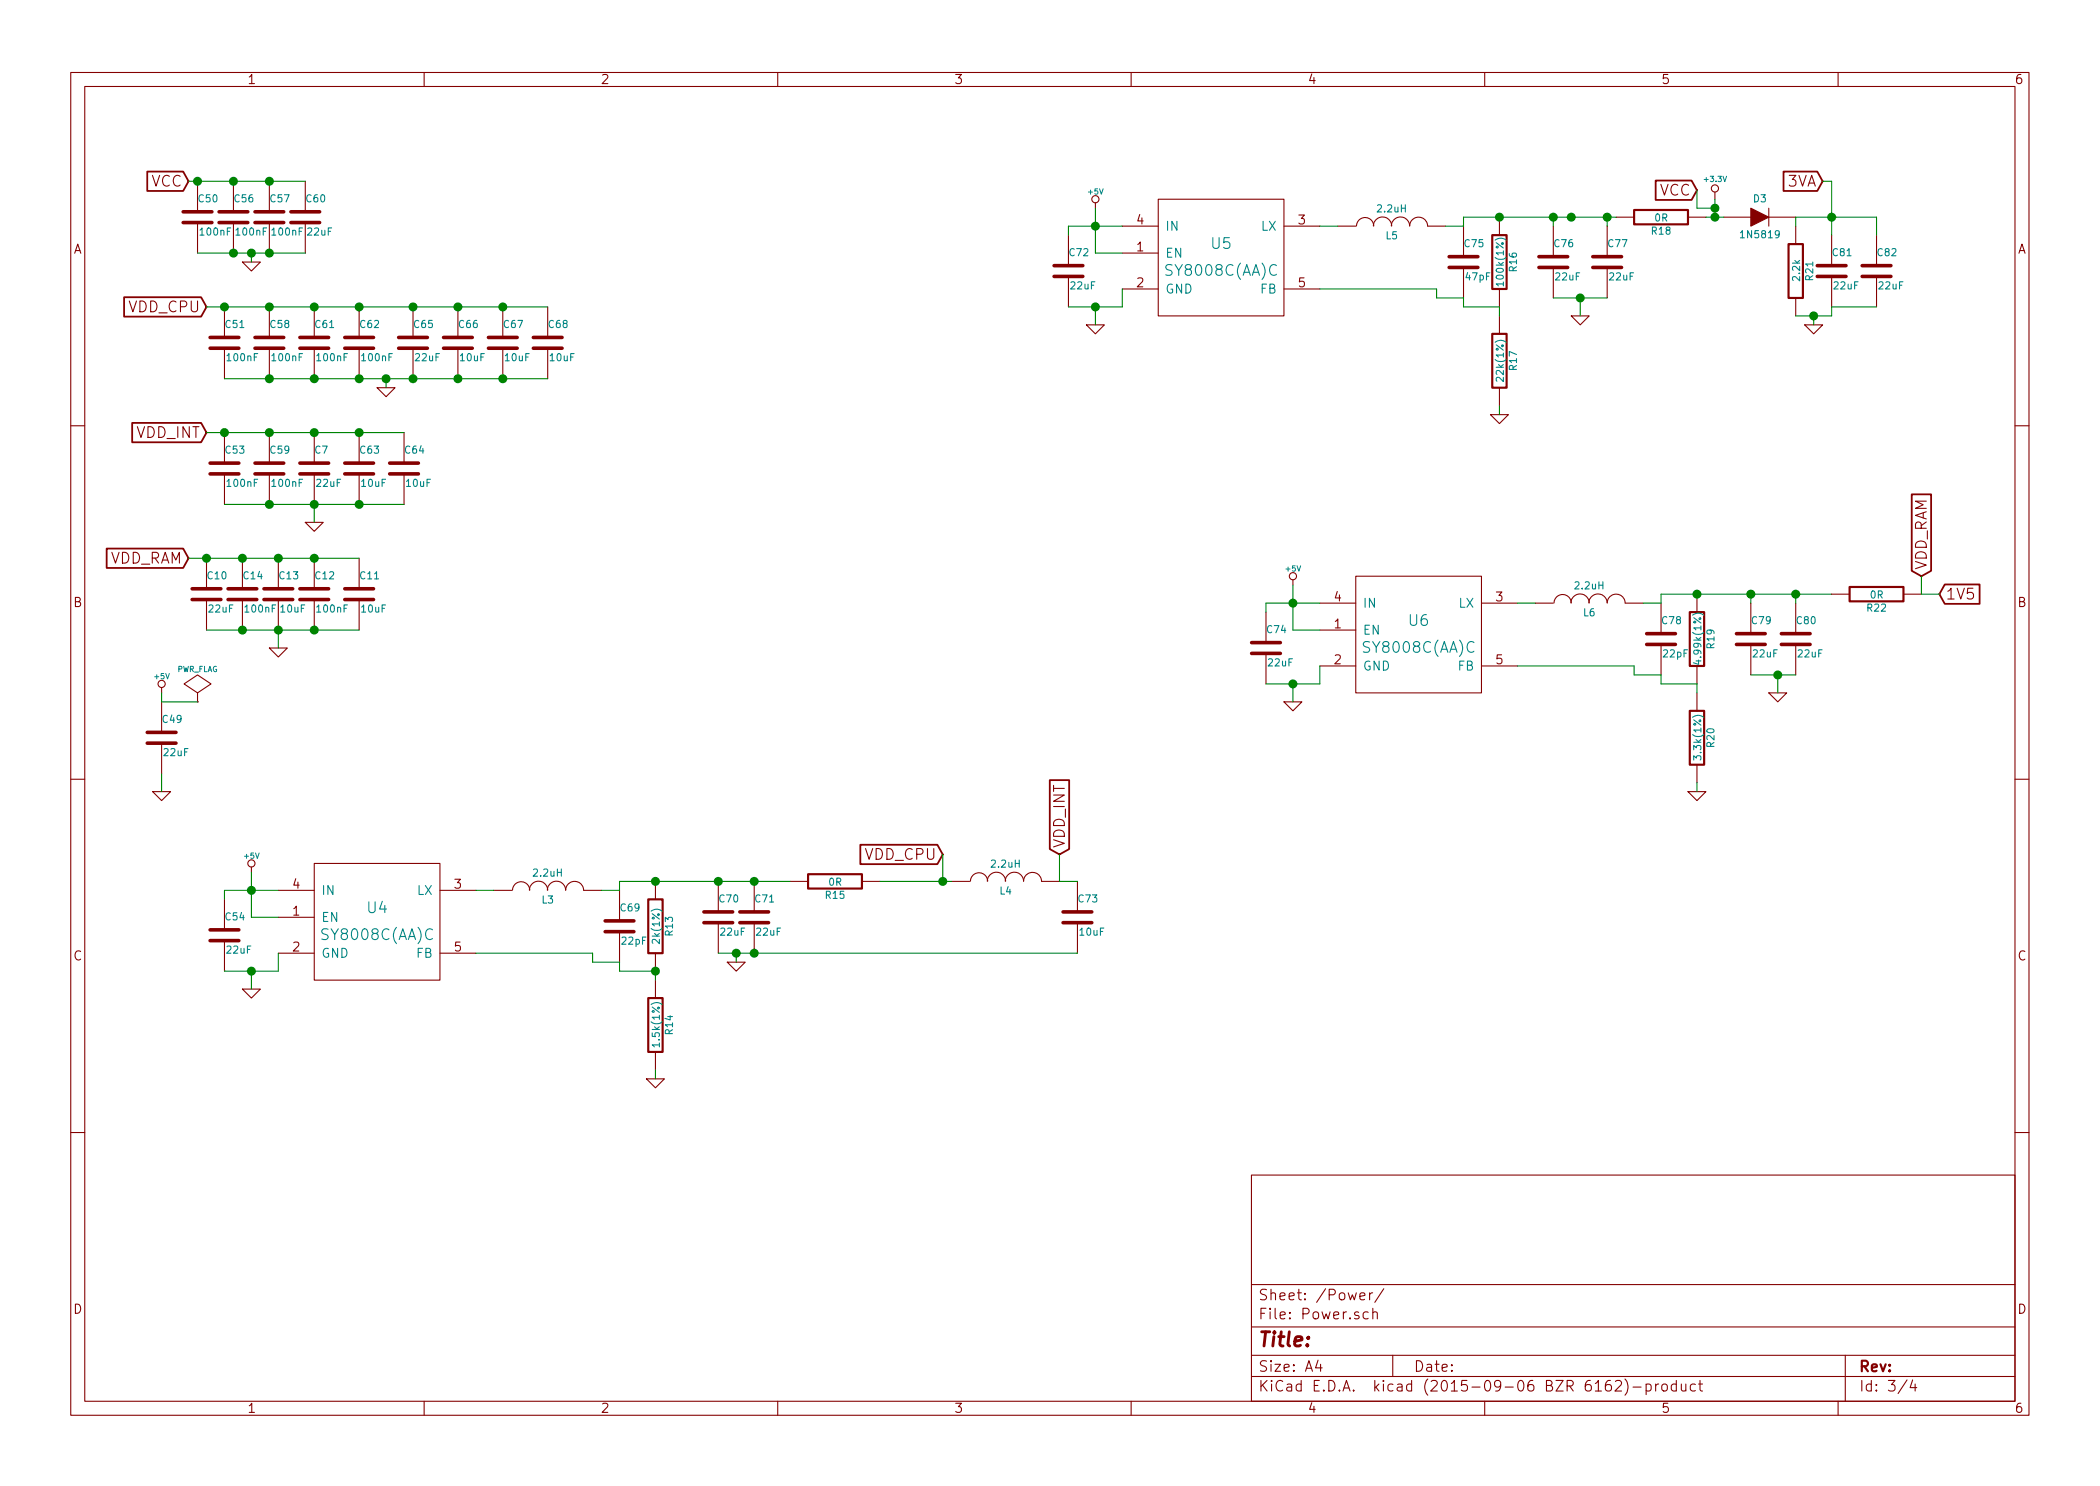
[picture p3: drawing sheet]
EESchema Schematic File Version 2
LIBS:mailbox-rescue
LIBS:power
LIBS:device
LIBS:transistors
LIBS:conn
LIBS:linear
LIBS:regul
LIBS:74xx
LIBS:cmos4000
LIBS:adc-dac
LIBS:memory
LIBS:xilinx
LIBS:special
LIBS:microcontrollers
LIBS:dsp
LIBS:microchip
LIBS:analog_switches
LIBS:motorola
LIBS:texas
LIBS:intel
LIBS:audio
LIBS:interface
LIBS:digital-audio
LIBS:philips
LIBS:display
LIBS:cypress
LIBS:siliconi
LIBS:opto
LIBS:atmel
LIBS:contrib
LIBS:valves
LIBS:a13
LIBS:ddr3_ram
LIBS:calculator
LIBS:opendous
LIBS:sy8008c(aa)c
LIBS:calculator-cache
LIBS:lan9500a
LIBS:crystal_smd2
LIBS:mailbox-cache
EELAYER 25 0
EELAYER END
$Descr A4 11693 8268
encoding utf-8
Sheet 3 4
Title ""
Date ""
Rev ""
Comp ""
Comment1 ""
Comment2 ""
Comment3 ""
Comment4 ""
$EndDescr
Text GLabel 1050 1000 0    60   Input ~ 0
VCC
$Comp
L C C50
U 1 1
P 1100 1200
F 0 "C50" H 1100 1300 40  0000 L CNN
F 1 "100nF" H 1106 1115 40  0000 L CNN
F 2 "smd:SM0603" H 1138 1050 30  0001 C CNN
F 3 "" H 1100 1200 60  0000 C CNN
	1    1100 1200
	1    0    0    -1  
$EndComp
$Comp
L C C56
U 1 1
P 1300 1200
F 0 "C56" H 1300 1300 40  0000 L CNN
F 1 "100nF" H 1306 1115 40  0000 L CNN
F 2 "smd:SM0603" H 1338 1050 30  0001 C CNN
F 3 "" H 1300 1200 60  0000 C CNN
	1    1300 1200
	1    0    0    -1  
$EndComp
$Comp
L C C57
U 1 1
P 1500 1200
F 0 "C57" H 1500 1300 40  0000 L CNN
F 1 "100nF" H 1506 1115 40  0000 L CNN
F 2 "smd:SM0603" H 1538 1050 30  0001 C CNN
F 3 "" H 1500 1200 60  0000 C CNN
	1    1500 1200
	1    0    0    -1  
$EndComp
$Comp
L C C60
U 1 1
P 1700 1200
F 0 "C60" H 1700 1300 40  0000 L CNN
F 1 "22uF" H 1706 1115 40  0000 L CNN
F 2 "smd:SM0603" H 1738 1050 30  0001 C CNN
F 3 "" H 1700 1200 60  0000 C CNN
	1    1700 1200
	1    0    0    -1  
$EndComp
$Comp
L GND #PWR040
U 1 1
P 1400 1450
F 0 "#PWR040" H 1400 1450 30  0001 C CNN
F 1 "GND" H 1400 1380 30  0001 C CNN
F 2 "" H 1400 1450 60  0000 C CNN
F 3 "" H 1400 1450 60  0000 C CNN
	1    1400 1450
	1    0    0    -1  
$EndComp
Text GLabel 1150 1700 0    60   Input ~ 0
VDD_CPU
$Comp
L C C51
U 1 1
P 1250 1900
F 0 "C51" H 1250 2000 40  0000 L CNN
F 1 "100nF" H 1256 1815 40  0000 L CNN
F 2 "smd:SM0603" H 1288 1750 30  0001 C CNN
F 3 "" H 1250 1900 60  0000 C CNN
	1    1250 1900
	1    0    0    -1  
$EndComp
$Comp
L C C58
U 1 1
P 1500 1900
F 0 "C58" H 1500 2000 40  0000 L CNN
F 1 "100nF" H 1506 1815 40  0000 L CNN
F 2 "smd:SM0603" H 1538 1750 30  0001 C CNN
F 3 "" H 1500 1900 60  0000 C CNN
	1    1500 1900
	1    0    0    -1  
$EndComp
$Comp
L C C61
U 1 1
P 1750 1900
F 0 "C61" H 1750 2000 40  0000 L CNN
F 1 "100nF" H 1756 1815 40  0000 L CNN
F 2 "smd:SM0603" H 1788 1750 30  0001 C CNN
F 3 "" H 1750 1900 60  0000 C CNN
	1    1750 1900
	1    0    0    -1  
$EndComp
$Comp
L C C62
U 1 1
P 2000 1900
F 0 "C62" H 2000 2000 40  0000 L CNN
F 1 "100nF" H 2006 1815 40  0000 L CNN
F 2 "smd:SM0603" H 2038 1750 30  0001 C CNN
F 3 "" H 2000 1900 60  0000 C CNN
	1    2000 1900
	1    0    0    -1  
$EndComp
$Comp
L C C65
U 1 1
P 2300 1900
F 0 "C65" H 2300 2000 40  0000 L CNN
F 1 "22uF" H 2306 1815 40  0000 L CNN
F 2 "smd:SM0603" H 2338 1750 30  0001 C CNN
F 3 "" H 2300 1900 60  0000 C CNN
	1    2300 1900
	1    0    0    -1  
$EndComp
$Comp
L C C66
U 1 1
P 2550 1900
F 0 "C66" H 2550 2000 40  0000 L CNN
F 1 "10uF" H 2556 1815 40  0000 L CNN
F 2 "smd:SM0603" H 2588 1750 30  0001 C CNN
F 3 "" H 2550 1900 60  0000 C CNN
	1    2550 1900
	1    0    0    -1  
$EndComp
$Comp
L C C67
U 1 1
P 2800 1900
F 0 "C67" H 2800 2000 40  0000 L CNN
F 1 "10uF" H 2806 1815 40  0000 L CNN
F 2 "smd:SM0603" H 2838 1750 30  0001 C CNN
F 3 "" H 2800 1900 60  0000 C CNN
	1    2800 1900
	1    0    0    -1  
$EndComp
$Comp
L C C68
U 1 1
P 3050 1900
F 0 "C68" H 3050 2000 40  0000 L CNN
F 1 "10uF" H 3056 1815 40  0000 L CNN
F 2 "smd:SM0603" H 3088 1750 30  0001 C CNN
F 3 "" H 3050 1900 60  0000 C CNN
	1    3050 1900
	1    0    0    -1  
$EndComp
$Comp
L GND #PWR041
U 1 1
P 2150 2150
F 0 "#PWR041" H 2150 2150 30  0001 C CNN
F 1 "GND" H 2150 2080 30  0001 C CNN
F 2 "" H 2150 2150 60  0000 C CNN
F 3 "" H 2150 2150 60  0000 C CNN
	1    2150 2150
	1    0    0    -1  
$EndComp
Text GLabel 1150 2400 0    60   Input ~ 0
VDD_INT
$Comp
L C C53
U 1 1
P 1250 2600
F 0 "C53" H 1250 2700 40  0000 L CNN
F 1 "100nF" H 1256 2515 40  0000 L CNN
F 2 "smd:SM0603" H 1288 2450 30  0001 C CNN
F 3 "" H 1250 2600 60  0000 C CNN
	1    1250 2600
	1    0    0    -1  
$EndComp
$Comp
L C C59
U 1 1
P 1500 2600
F 0 "C59" H 1500 2700 40  0000 L CNN
F 1 "100nF" H 1506 2515 40  0000 L CNN
F 2 "smd:SM0603" H 1538 2450 30  0001 C CNN
F 3 "" H 1500 2600 60  0000 C CNN
	1    1500 2600
	1    0    0    -1  
$EndComp
$Comp
L C C7
U 1 1
P 1750 2600
F 0 "C7" H 1750 2700 40  0000 L CNN
F 1 "22uF" H 1756 2515 40  0000 L CNN
F 2 "QFN56:C0603_DWS" H 1788 2450 30  0001 C CNN
F 3 "" H 1750 2600 60  0000 C CNN
	1    1750 2600
	1    0    0    -1  
$EndComp
$Comp
L C C63
U 1 1
P 2000 2600
F 0 "C63" H 2000 2700 40  0000 L CNN
F 1 "10uF" H 2006 2515 40  0000 L CNN
F 2 "smd:SM0603" H 2038 2450 30  0001 C CNN
F 3 "" H 2000 2600 60  0000 C CNN
	1    2000 2600
	1    0    0    -1  
$EndComp
$Comp
L C C64
U 1 1
P 2250 2600
F 0 "C64" H 2250 2700 40  0000 L CNN
F 1 "10uF" H 2256 2515 40  0000 L CNN
F 2 "smd:SM0603" H 2288 2450 30  0001 C CNN
F 3 "" H 2250 2600 60  0000 C CNN
	1    2250 2600
	1    0    0    -1  
$EndComp
$Comp
L GND #PWR042
U 1 1
P 1750 2900
F 0 "#PWR042" H 1750 2900 30  0001 C CNN
F 1 "GND" H 1750 2830 30  0001 C CNN
F 2 "" H 1750 2900 60  0000 C CNN
F 3 "" H 1750 2900 60  0000 C CNN
	1    1750 2900
	1    0    0    -1  
$EndComp
Text GLabel 1050 3100 0    60   Input ~ 0
VDD_RAM
$Comp
L C C10
U 1 1
P 1150 3300
F 0 "C10" H 1150 3400 40  0000 L CNN
F 1 "22uF" H 1156 3215 40  0000 L CNN
F 2 "QFN56:C0603_DWS" H 1188 3150 30  0001 C CNN
F 3 "" H 1150 3300 60  0000 C CNN
	1    1150 3300
	1    0    0    -1  
$EndComp
$Comp
L C C14
U 1 1
P 1350 3300
F 0 "C14" H 1350 3400 40  0000 L CNN
F 1 "100nF" H 1356 3215 40  0000 L CNN
F 2 "QFN56:C0603_DWS" H 1388 3150 30  0001 C CNN
F 3 "" H 1350 3300 60  0000 C CNN
	1    1350 3300
	1    0    0    -1  
$EndComp
$Comp
L C C13
U 1 1
P 1550 3300
F 0 "C13" H 1550 3400 40  0000 L CNN
F 1 "10uF" H 1556 3215 40  0000 L CNN
F 2 "QFN56:C0603_DWS" H 1588 3150 30  0001 C CNN
F 3 "" H 1550 3300 60  0000 C CNN
	1    1550 3300
	1    0    0    -1  
$EndComp
$Comp
L C C12
U 1 1
P 1750 3300
F 0 "C12" H 1750 3400 40  0000 L CNN
F 1 "100nF" H 1756 3215 40  0000 L CNN
F 2 "QFN56:C0603_DWS" H 1788 3150 30  0001 C CNN
F 3 "" H 1750 3300 60  0000 C CNN
	1    1750 3300
	1    0    0    -1  
$EndComp
$Comp
L C C11
U 1 1
P 2000 3300
F 0 "C11" H 2000 3400 40  0000 L CNN
F 1 "10uF" H 2006 3215 40  0000 L CNN
F 2 "QFN56:C0603_DWS" H 2038 3150 30  0001 C CNN
F 3 "" H 2000 3300 60  0000 C CNN
	1    2000 3300
	1    0    0    -1  
$EndComp
$Comp
L GND #PWR043
U 1 1
P 1550 3600
F 0 "#PWR043" H 1550 3600 30  0001 C CNN
F 1 "GND" H 1550 3530 30  0001 C CNN
F 2 "" H 1550 3600 60  0000 C CNN
F 3 "" H 1550 3600 60  0000 C CNN
	1    1550 3600
	1    0    0    -1  
$EndComp
$Comp
L +5V #PWR044
U 1 1
P 900 3850
F 0 "#PWR044" H 900 3940 20  0001 C CNN
F 1 "+5V" H 900 3940 30  0000 C CNN
F 2 "" H 900 3850 60  0000 C CNN
F 3 "" H 900 3850 60  0000 C CNN
	1    900  3850
	1    0    0    -1  
$EndComp
$Comp
L C C49
U 1 1
P 900 4100
F 0 "C49" H 900 4200 40  0000 L CNN
F 1 "22uF" H 906 4015 40  0000 L CNN
F 2 "smd:SM0603" H 938 3950 30  0001 C CNN
F 3 "" H 900 4100 60  0000 C CNN
	1    900  4100
	1    0    0    -1  
$EndComp
$Comp
L GND #PWR045
U 1 1
P 900 4400
F 0 "#PWR045" H 900 4400 30  0001 C CNN
F 1 "GND" H 900 4330 30  0001 C CNN
F 2 "" H 900 4400 60  0000 C CNN
F 3 "" H 900 4400 60  0000 C CNN
	1    900  4400
	1    0    0    -1  
$EndComp
$Comp
L SY8008C(AA)C U4
U 1 1
P 2100 5200
F 0 "U4" H 2100 5350 60  0000 C CNN
F 1 "SY8008C(AA)C" H 2100 5200 60  0000 C CNN
F 2 "QFN56:SOT23-5" H 2100 5200 60  0001 C CNN
F 3 "" H 2100 5200 60  0000 C CNN
	1    2100 5200
	1    0    0    -1  
$EndComp
$Comp
L +5V #PWR046
U 1 1
P 1400 4850
F 0 "#PWR046" H 1400 4940 20  0001 C CNN
F 1 "+5V" H 1400 4940 30  0000 C CNN
F 2 "" H 1400 4850 60  0000 C CNN
F 3 "" H 1400 4850 60  0000 C CNN
	1    1400 4850
	1    0    0    -1  
$EndComp
$Comp
L C C54
U 1 1
P 1250 5200
F 0 "C54" H 1250 5300 40  0000 L CNN
F 1 "22uF" H 1256 5115 40  0000 L CNN
F 2 "smd:SM0603" H 1288 5050 30  0001 C CNN
F 3 "" H 1250 5200 60  0000 C CNN
	1    1250 5200
	1    0    0    -1  
$EndComp
$Comp
L GND #PWR047
U 1 1
P 1400 5500
F 0 "#PWR047" H 1400 5500 30  0001 C CNN
F 1 "GND" H 1400 5430 30  0001 C CNN
F 2 "" H 1400 5500 60  0000 C CNN
F 3 "" H 1400 5500 60  0000 C CNN
	1    1400 5500
	1    0    0    -1  
$EndComp
$Comp
L INDUCTOR L3
U 1 1
P 3050 4950
F 0 "L3" V 3000 4950 40  0000 C CNN
F 1 "2.2uH" V 3150 4950 40  0000 C CNN
F 2 "QFN56:CD32" H 3050 4950 60  0001 C CNN
F 3 "" H 3050 4950 60  0000 C CNN
	1    3050 4950
	0    -1   -1   0   
$EndComp
$Comp
L C C69
U 1 1
P 3450 5150
F 0 "C69" H 3450 5250 40  0000 L CNN
F 1 "22pF" H 3456 5065 40  0000 L CNN
F 2 "smd:SM0603" H 3488 5000 30  0001 C CNN
F 3 "" H 3450 5150 60  0000 C CNN
	1    3450 5150
	1    0    0    -1  
$EndComp
$Comp
L R R13
U 1 1
P 3650 5150
F 0 "R13" V 3730 5150 40  0000 C CNN
F 1 "2k(1%)" V 3657 5151 40  0000 C CNN
F 2 "smd:SM0603" V 3580 5150 30  0001 C CNN
F 3 "" H 3650 5150 30  0000 C CNN
	1    3650 5150
	1    0    0    -1  
$EndComp
$Comp
L R R14
U 1 1
P 3650 5700
F 0 "R14" V 3730 5700 40  0000 C CNN
F 1 "1.5k(1%)" V 3657 5701 40  0000 C CNN
F 2 "smd:SM0603" V 3580 5700 30  0001 C CNN
F 3 "" H 3650 5700 30  0000 C CNN
	1    3650 5700
	1    0    0    -1  
$EndComp
$Comp
L GND #PWR048
U 1 1
P 3650 6000
F 0 "#PWR048" H 3650 6000 30  0001 C CNN
F 1 "GND" H 3650 5930 30  0001 C CNN
F 2 "" H 3650 6000 60  0000 C CNN
F 3 "" H 3650 6000 60  0000 C CNN
	1    3650 6000
	1    0    0    -1  
$EndComp
$Comp
L C C70
U 1 1
P 4000 5100
F 0 "C70" H 4000 5200 40  0000 L CNN
F 1 "22uF" H 4006 5015 40  0000 L CNN
F 2 "smd:SM0603" H 4038 4950 30  0001 C CNN
F 3 "" H 4000 5100 60  0000 C CNN
	1    4000 5100
	1    0    0    -1  
$EndComp
$Comp
L C C71
U 1 1
P 4200 5100
F 0 "C71" H 4200 5200 40  0000 L CNN
F 1 "22uF" H 4206 5015 40  0000 L CNN
F 2 "smd:SM0603" H 4238 4950 30  0001 C CNN
F 3 "" H 4200 5100 60  0000 C CNN
	1    4200 5100
	1    0    0    -1  
$EndComp
$Comp
L GND #PWR049
U 1 1
P 4100 5350
F 0 "#PWR049" H 4100 5350 30  0001 C CNN
F 1 "GND" H 4100 5280 30  0001 C CNN
F 2 "" H 4100 5350 60  0000 C CNN
F 3 "" H 4100 5350 60  0000 C CNN
	1    4100 5350
	1    0    0    -1  
$EndComp
Text GLabel 5250 4750 0    60   Input ~ 0
VDD_CPU
$Comp
L INDUCTOR L4
U 1 1
P 5600 4900
F 0 "L4" V 5550 4900 40  0000 C CNN
F 1 "2.2uH" V 5700 4900 40  0000 C CNN
F 2 "QFN56:CD32" H 5600 4900 60  0001 C CNN
F 3 "" H 5600 4900 60  0000 C CNN
	1    5600 4900
	0    -1   -1   0   
$EndComp
Text GLabel 5900 4750 1    60   Input ~ 0
VDD_INT
$Comp
L C C73
U 1 1
P 6000 5100
F 0 "C73" H 6000 5200 40  0000 L CNN
F 1 "10uF" H 6006 5015 40  0000 L CNN
F 2 "smd:SM0603" H 6038 4950 30  0001 C CNN
F 3 "" H 6000 5100 60  0000 C CNN
	1    6000 5100
	1    0    0    -1  
$EndComp
$Comp
L SY8008C(AA)C U5
U 1 1
P 6800 1500
F 0 "U5" H 6800 1650 60  0000 C CNN
F 1 "SY8008C(AA)C" H 6800 1500 60  0000 C CNN
F 2 "QFN56:SOT23-5" H 6800 1500 60  0001 C CNN
F 3 "" H 6800 1500 60  0000 C CNN
	1    6800 1500
	1    0    0    -1  
$EndComp
$Comp
L +5V #PWR050
U 1 1
P 6100 1150
F 0 "#PWR050" H 6100 1240 20  0001 C CNN
F 1 "+5V" H 6100 1240 30  0000 C CNN
F 2 "" H 6100 1150 60  0000 C CNN
F 3 "" H 6100 1150 60  0000 C CNN
	1    6100 1150
	1    0    0    -1  
$EndComp
$Comp
L C C72
U 1 1
P 5950 1500
F 0 "C72" H 5950 1600 40  0000 L CNN
F 1 "22uF" H 5956 1415 40  0000 L CNN
F 2 "smd:SM0603" H 5988 1350 30  0001 C CNN
F 3 "" H 5950 1500 60  0000 C CNN
	1    5950 1500
	1    0    0    -1  
$EndComp
$Comp
L GND #PWR051
U 1 1
P 6100 1800
F 0 "#PWR051" H 6100 1800 30  0001 C CNN
F 1 "GND" H 6100 1730 30  0001 C CNN
F 2 "" H 6100 1800 60  0000 C CNN
F 3 "" H 6100 1800 60  0000 C CNN
	1    6100 1800
	1    0    0    -1  
$EndComp
$Comp
L INDUCTOR L5
U 1 1
P 7750 1250
F 0 "L5" V 7700 1250 40  0000 C CNN
F 1 "2.2uH" V 7850 1250 40  0000 C CNN
F 2 "QFN56:CD32" H 7750 1250 60  0001 C CNN
F 3 "" H 7750 1250 60  0000 C CNN
	1    7750 1250
	0    -1   -1   0   
$EndComp
$Comp
L C C75
U 1 1
P 8150 1450
F 0 "C75" H 8150 1550 40  0000 L CNN
F 1 "47pF" H 8156 1365 40  0000 L CNN
F 2 "smd:SM0603" H 8188 1300 30  0001 C CNN
F 3 "" H 8150 1450 60  0000 C CNN
	1    8150 1450
	1    0    0    -1  
$EndComp
$Comp
L R R16
U 1 1
P 8350 1450
F 0 "R16" V 8430 1450 40  0000 C CNN
F 1 "100k(1%)" V 8357 1451 40  0000 C CNN
F 2 "smd:SM0603" V 8280 1450 30  0001 C CNN
F 3 "" H 8350 1450 30  0000 C CNN
	1    8350 1450
	1    0    0    -1  
$EndComp
$Comp
L R R17
U 1 1
P 8350 2000
F 0 "R17" V 8430 2000 40  0000 C CNN
F 1 "22k(1%)" V 8357 2001 40  0000 C CNN
F 2 "smd:SM0603" V 8280 2000 30  0001 C CNN
F 3 "" H 8350 2000 30  0000 C CNN
	1    8350 2000
	1    0    0    -1  
$EndComp
$Comp
L GND #PWR052
U 1 1
P 8350 2300
F 0 "#PWR052" H 8350 2300 30  0001 C CNN
F 1 "GND" H 8350 2230 30  0001 C CNN
F 2 "" H 8350 2300 60  0000 C CNN
F 3 "" H 8350 2300 60  0000 C CNN
	1    8350 2300
	1    0    0    -1  
$EndComp
$Comp
L SY8008C(AA)C U6
U 1 1
P 7900 3600
F 0 "U6" H 7900 3750 60  0000 C CNN
F 1 "SY8008C(AA)C" H 7900 3600 60  0000 C CNN
F 2 "QFN56:SOT23-5" H 7900 3600 60  0001 C CNN
F 3 "" H 7900 3600 60  0000 C CNN
	1    7900 3600
	1    0    0    -1  
$EndComp
$Comp
L +5V #PWR053
U 1 1
P 7200 3250
F 0 "#PWR053" H 7200 3340 20  0001 C CNN
F 1 "+5V" H 7200 3340 30  0000 C CNN
F 2 "" H 7200 3250 60  0000 C CNN
F 3 "" H 7200 3250 60  0000 C CNN
	1    7200 3250
	1    0    0    -1  
$EndComp
$Comp
L C C74
U 1 1
P 7050 3600
F 0 "C74" H 7050 3700 40  0000 L CNN
F 1 "22uF" H 7056 3515 40  0000 L CNN
F 2 "smd:SM0603" H 7088 3450 30  0001 C CNN
F 3 "" H 7050 3600 60  0000 C CNN
	1    7050 3600
	1    0    0    -1  
$EndComp
$Comp
L GND #PWR054
U 1 1
P 7200 3900
F 0 "#PWR054" H 7200 3900 30  0001 C CNN
F 1 "GND" H 7200 3830 30  0001 C CNN
F 2 "" H 7200 3900 60  0000 C CNN
F 3 "" H 7200 3900 60  0000 C CNN
	1    7200 3900
	1    0    0    -1  
$EndComp
$Comp
L INDUCTOR L6
U 1 1
P 8850 3350
F 0 "L6" V 8800 3350 40  0000 C CNN
F 1 "2.2uH" V 8950 3350 40  0000 C CNN
F 2 "QFN56:CD32" H 8850 3350 60  0001 C CNN
F 3 "" H 8850 3350 60  0000 C CNN
	1    8850 3350
	0    -1   -1   0   
$EndComp
$Comp
L C C78
U 1 1
P 9250 3550
F 0 "C78" H 9250 3650 40  0000 L CNN
F 1 "22pF" H 9256 3465 40  0000 L CNN
F 2 "smd:SM0603" H 9288 3400 30  0001 C CNN
F 3 "" H 9250 3550 60  0000 C CNN
	1    9250 3550
	1    0    0    -1  
$EndComp
$Comp
L R R19
U 1 1
P 9450 3550
F 0 "R19" V 9530 3550 40  0000 C CNN
F 1 "4.99k(1%)" V 9457 3551 40  0000 C CNN
F 2 "smd:SM0603" V 9380 3550 30  0001 C CNN
F 3 "" H 9450 3550 30  0000 C CNN
	1    9450 3550
	1    0    0    -1  
$EndComp
$Comp
L R R20
U 1 1
P 9450 4100
F 0 "R20" V 9530 4100 40  0000 C CNN
F 1 "3.3k(1%)" V 9457 4101 40  0000 C CNN
F 2 "smd:SM0603" V 9380 4100 30  0001 C CNN
F 3 "" H 9450 4100 30  0000 C CNN
	1    9450 4100
	1    0    0    -1  
$EndComp
$Comp
L GND #PWR055
U 1 1
P 9450 4400
F 0 "#PWR055" H 9450 4400 30  0001 C CNN
F 1 "GND" H 9450 4330 30  0001 C CNN
F 2 "" H 9450 4400 60  0000 C CNN
F 3 "" H 9450 4400 60  0000 C CNN
	1    9450 4400
	1    0    0    -1  
$EndComp
$Comp
L C C79
U 1 1
P 9750 3550
F 0 "C79" H 9750 3650 40  0000 L CNN
F 1 "22uF" H 9756 3465 40  0000 L CNN
F 2 "smd:SM0603" H 9788 3400 30  0001 C CNN
F 3 "" H 9750 3550 60  0000 C CNN
	1    9750 3550
	1    0    0    -1  
$EndComp
$Comp
L C C80
U 1 1
P 10000 3550
F 0 "C80" H 10000 3650 40  0000 L CNN
F 1 "22uF" H 10006 3465 40  0000 L CNN
F 2 "smd:SM0603" H 10038 3400 30  0001 C CNN
F 3 "" H 10000 3550 60  0000 C CNN
	1    10000 3550
	1    0    0    -1  
$EndComp
$Comp
L GND #PWR056
U 1 1
P 9900 3850
F 0 "#PWR056" H 9900 3850 30  0001 C CNN
F 1 "GND" H 9900 3780 30  0001 C CNN
F 2 "" H 9900 3850 60  0000 C CNN
F 3 "" H 9900 3850 60  0000 C CNN
	1    9900 3850
	1    0    0    -1  
$EndComp
Text GLabel 10800 3300 2    60   Input ~ 0
1V5
Text GLabel 10700 3200 1    60   Input ~ 0
VDD_RAM
Wire Wire Line
	1050 1000 1700 1000
Connection ~ 1100 1000
Connection ~ 1300 1000
Connection ~ 1500 1000
Wire Wire Line
	1100 1400 1700 1400
Connection ~ 1500 1400
Connection ~ 1300 1400
Wire Wire Line
	1400 1400 1400 1450
Connection ~ 1400 1400
Wire Wire Line
	1150 1700 3050 1700
Connection ~ 1250 1700
Connection ~ 1500 1700
Connection ~ 1750 1700
Connection ~ 2000 1700
Connection ~ 2300 1700
Connection ~ 2550 1700
Connection ~ 2800 1700
Wire Wire Line
	1250 2100 3050 2100
Connection ~ 2800 2100
Connection ~ 2550 2100
Connection ~ 2300 2100
Connection ~ 2000 2100
Connection ~ 1750 2100
Connection ~ 1500 2100
Wire Wire Line
	2150 2150 2150 2100
Connection ~ 2150 2100
Wire Wire Line
	1150 2400 2250 2400
Connection ~ 1250 2400
Connection ~ 1500 2400
Connection ~ 1750 2400
Connection ~ 2000 2400
Wire Wire Line
	1250 2800 2250 2800
Connection ~ 2000 2800
Connection ~ 1750 2800
Connection ~ 1500 2800
Wire Wire Line
	1750 2800 1750 2900
Wire Wire Line
	1050 3100 2000 3100
Connection ~ 1150 3100
Connection ~ 1350 3100
Connection ~ 1550 3100
Connection ~ 1750 3100
Wire Wire Line
	1150 3500 2000 3500
Connection ~ 1750 3500
Connection ~ 1550 3500
Connection ~ 1350 3500
Wire Wire Line
	1550 3500 1550 3600
Wire Wire Line
	900  3850 900  3900
Wire Wire Line
	900  4300 900  4400
Wire Wire Line
	1400 4850 1400 5100
Wire Wire Line
	1250 4950 1550 4950
Wire Wire Line
	1400 5100 1550 5100
Connection ~ 1400 4950
Wire Wire Line
	1250 5000 1250 4950
Wire Wire Line
	1250 5400 1550 5400
Wire Wire Line
	1550 5400 1550 5300
Wire Wire Line
	1400 5400 1400 5500
Connection ~ 1400 5400
Wire Wire Line
	2650 4950 2750 4950
Wire Wire Line
	3350 4950 3450 4950
Wire Wire Line
	3450 4950 3450 4900
Wire Wire Line
	2650 5300 3300 5300
Wire Wire Line
	3300 5300 3300 5350
Wire Wire Line
	3300 5350 3450 5350
Wire Wire Line
	3450 5350 3450 5400
Wire Wire Line
	3650 5400 3650 5450
Wire Wire Line
	3650 5950 3650 6000
Connection ~ 3650 4900
Connection ~ 4000 4900
Wire Wire Line
	4000 5300 6000 5300
Wire Wire Line
	4100 5300 4100 5350
Connection ~ 4100 5300
Wire Wire Line
	5250 4900 5250 4750
Connection ~ 4200 4900
Connection ~ 5250 4900
Wire Wire Line
	5900 4750 5900 4900
Wire Wire Line
	5900 4900 6000 4900
Connection ~ 4200 5300
Wire Wire Line
	6100 1150 6100 1400
Wire Wire Line
	5950 1250 6250 1250
Wire Wire Line
	6100 1400 6250 1400
Connection ~ 6100 1250
Wire Wire Line
	5950 1300 5950 1250
Wire Wire Line
	5950 1700 6250 1700
Wire Wire Line
	6250 1700 6250 1600
Wire Wire Line
	6100 1700 6100 1800
Connection ~ 6100 1700
Wire Wire Line
	7350 1250 7450 1250
Wire Wire Line
	8050 1250 8150 1250
Wire Wire Line
	8150 1250 8150 1200
Wire Wire Line
	7350 1600 8000 1600
Wire Wire Line
	8000 1600 8000 1650
Wire Wire Line
	8000 1650 8150 1650
Wire Wire Line
	8150 1700 8350 1700
Wire Wire Line
	8150 1650 8150 1700
Wire Wire Line
	8350 1700 8350 1750
Wire Wire Line
	8350 2250 8350 2300
Connection ~ 8350 1200
Wire Wire Line
	7200 3250 7200 3500
Wire Wire Line
	7050 3350 7350 3350
Wire Wire Line
	7200 3500 7350 3500
Connection ~ 7200 3350
Wire Wire Line
	7050 3400 7050 3350
Wire Wire Line
	7050 3800 7350 3800
Wire Wire Line
	7350 3800 7350 3700
Wire Wire Line
	7200 3800 7200 3900
Connection ~ 7200 3800
Wire Wire Line
	8450 3350 8550 3350
Wire Wire Line
	9150 3350 9250 3350
Wire Wire Line
	9250 3350 9250 3300
Wire Wire Line
	9250 3300 10200 3300
Wire Wire Line
	8450 3700 9100 3700
Wire Wire Line
	9100 3700 9100 3750
Wire Wire Line
	9100 3750 9250 3750
Wire Wire Line
	9250 3800 9450 3800
Wire Wire Line
	9250 3750 9250 3800
Wire Wire Line
	9450 3800 9450 3850
Wire Wire Line
	9450 4350 9450 4400
Connection ~ 9450 3300
Connection ~ 10000 3300
Wire Wire Line
	9750 3350 9750 3300
Connection ~ 9750 3300
Wire Wire Line
	9750 3750 10000 3750
Wire Wire Line
	9900 3750 9900 3850
Connection ~ 9900 3750
$Comp
L +3.3V #PWR057
U 1 1
P 9550 1100
F 0 "#PWR057" H 9550 1060 30  0001 C CNN
F 1 "+3.3V" H 9550 1210 30  0000 C CNN
F 2 "" H 9550 1100 60  0000 C CNN
F 3 "" H 9550 1100 60  0000 C CNN
	1    9550 1100
	1    0    0    -1  
$EndComp
Wire Wire Line
	9550 1200 9550 1100
Connection ~ 8750 1200
$Comp
L C C76
U 1 1
P 8650 1450
F 0 "C76" H 8650 1550 40  0000 L CNN
F 1 "22uF" H 8656 1365 40  0000 L CNN
F 2 "smd:SM0603" H 8688 1300 30  0001 C CNN
F 3 "" H 8650 1450 60  0000 C CNN
	1    8650 1450
	1    0    0    -1  
$EndComp
$Comp
L C C77
U 1 1
P 8950 1450
F 0 "C77" H 8950 1550 40  0000 L CNN
F 1 "22uF" H 8956 1365 40  0000 L CNN
F 2 "smd:SM0603" H 8988 1300 30  0001 C CNN
F 3 "" H 8950 1450 60  0000 C CNN
	1    8950 1450
	1    0    0    -1  
$EndComp
Wire Wire Line
	8950 1200 8950 1250
Connection ~ 8950 1200
Wire Wire Line
	8650 1200 8650 1250
Connection ~ 8650 1200
Wire Wire Line
	8650 1650 8950 1650
$Comp
L GND #PWR058
U 1 1
P 8800 1750
F 0 "#PWR058" H 8800 1750 30  0001 C CNN
F 1 "GND" H 8800 1680 30  0001 C CNN
F 2 "" H 8800 1750 60  0000 C CNN
F 3 "" H 8800 1750 60  0000 C CNN
	1    8800 1750
	1    0    0    -1  
$EndComp
Wire Wire Line
	8800 1750 8800 1650
Connection ~ 8800 1650
$Comp
L DIODE D3
U 1 1
P 9800 1200
F 0 "D3" H 9800 1300 40  0000 C CNN
F 1 "1N5819" H 9800 1100 40  0000 C CNN
F 2 "QFN56:SOD-123" H 9800 1200 60  0001 C CNN
F 3 "" H 9800 1200 60  0000 C CNN
	1    9800 1200
	1    0    0    -1  
$EndComp
Connection ~ 9550 1200
$Comp
L R R21
U 1 1
P 10000 1500
F 0 "R21" V 10080 1500 40  0000 C CNN
F 1 "2.2k" V 10007 1501 40  0000 C CNN
F 2 "smd:SM0603" V 9930 1500 30  0001 C CNN
F 3 "" H 10000 1500 30  0000 C CNN
	1    10000 1500
	1    0    0    -1  
$EndComp
$Comp
L C C81
U 1 1
P 10200 1500
F 0 "C81" H 10200 1600 40  0000 L CNN
F 1 "22uF" H 10206 1415 40  0000 L CNN
F 2 "smd:SM0603" H 10238 1350 30  0001 C CNN
F 3 "" H 10200 1500 60  0000 C CNN
	1    10200 1500
	1    0    0    -1  
$EndComp
$Comp
L C C82
U 1 1
P 10450 1500
F 0 "C82" H 10450 1600 40  0000 L CNN
F 1 "22uF" H 10456 1415 40  0000 L CNN
F 2 "smd:SM0603" H 10488 1350 30  0001 C CNN
F 3 "" H 10450 1500 60  0000 C CNN
	1    10450 1500
	1    0    0    -1  
$EndComp
Wire Wire Line
	10000 1200 10000 1250
Wire Wire Line
	10000 1200 10450 1200
Wire Wire Line
	10450 1200 10450 1300
Wire Wire Line
	10200 1000 10200 1300
Connection ~ 10200 1200
Wire Wire Line
	10450 1700 10200 1700
Wire Wire Line
	10200 1700 10200 1750
Wire Wire Line
	10200 1750 10000 1750
Text GLabel 10150 1000 0    60   Input ~ 0
3VA
Wire Wire Line
	10150 1000 10200 1000
$Comp
L GND #PWR059
U 1 1
P 10100 1800
F 0 "#PWR059" H 10100 1800 30  0001 C CNN
F 1 "GND" H 10100 1730 30  0001 C CNN
F 2 "" H 10100 1800 60  0000 C CNN
F 3 "" H 10100 1800 60  0000 C CNN
	1    10100 1800
	1    0    0    -1  
$EndComp
Wire Wire Line
	10100 1800 10100 1750
Connection ~ 10100 1750
$Comp
L PWR_FLAG #FLG060
U 1 1
P 1100 3900
F 0 "#FLG060" H 1100 3995 30  0001 C CNN
F 1 "PWR_FLAG" H 1100 4080 30  0000 C CNN
F 2 "" H 1100 3900 60  0000 C CNN
F 3 "" H 1100 3900 60  0000 C CNN
	1    1100 3900
	1    0    0    -1  
$EndComp
Wire Wire Line
	900  3900 1100 3900
$Comp
L R R15
U 1 1
P 4650 4900
F 0 "R15" V 4730 4900 40  0000 C CNN
F 1 "0R" V 4657 4901 40  0000 C CNN
F 2 "smd:SM0603" V 4580 4900 30  0001 C CNN
F 3 "" H 4650 4900 30  0000 C CNN
	1    4650 4900
	0    1    1    0   
$EndComp
Wire Wire Line
	4900 4900 5300 4900
Wire Wire Line
	3450 4900 4400 4900
Connection ~ 3650 5400
$Comp
L R R18
U 1 1
P 9250 1200
F 0 "R18" V 9330 1200 40  0000 C CNN
F 1 "0R" V 9257 1201 40  0000 C CNN
F 2 "smd:SM0603" V 9180 1200 30  0001 C CNN
F 3 "" H 9250 1200 30  0000 C CNN
	1    9250 1200
	0    1    1    0   
$EndComp
Wire Wire Line
	8150 1200 9000 1200
Wire Wire Line
	9500 1200 9600 1200
$Comp
L R R22
U 1 1
P 10450 3300
F 0 "R22" V 10530 3300 40  0000 C CNN
F 1 "0R" V 10457 3301 40  0000 C CNN
F 2 "smd:SM0603" V 10380 3300 30  0001 C CNN
F 3 "" H 10450 3300 30  0000 C CNN
	1    10450 3300
	0    1    1    0   
$EndComp
Wire Wire Line
	10700 3300 10700 3200
Wire Wire Line
	10700 3300 10800 3300
Wire Wire Line
	10000 3350 10000 3300
Text GLabel 9450 1050 0    60   Input ~ 0
VCC
Wire Wire Line
	9450 1050 9450 1150
Wire Wire Line
	9450 1150 9550 1150
Connection ~ 9550 1150
Wire Wire Line
	3450 5400 3650 5400
$EndSCHEMATC
